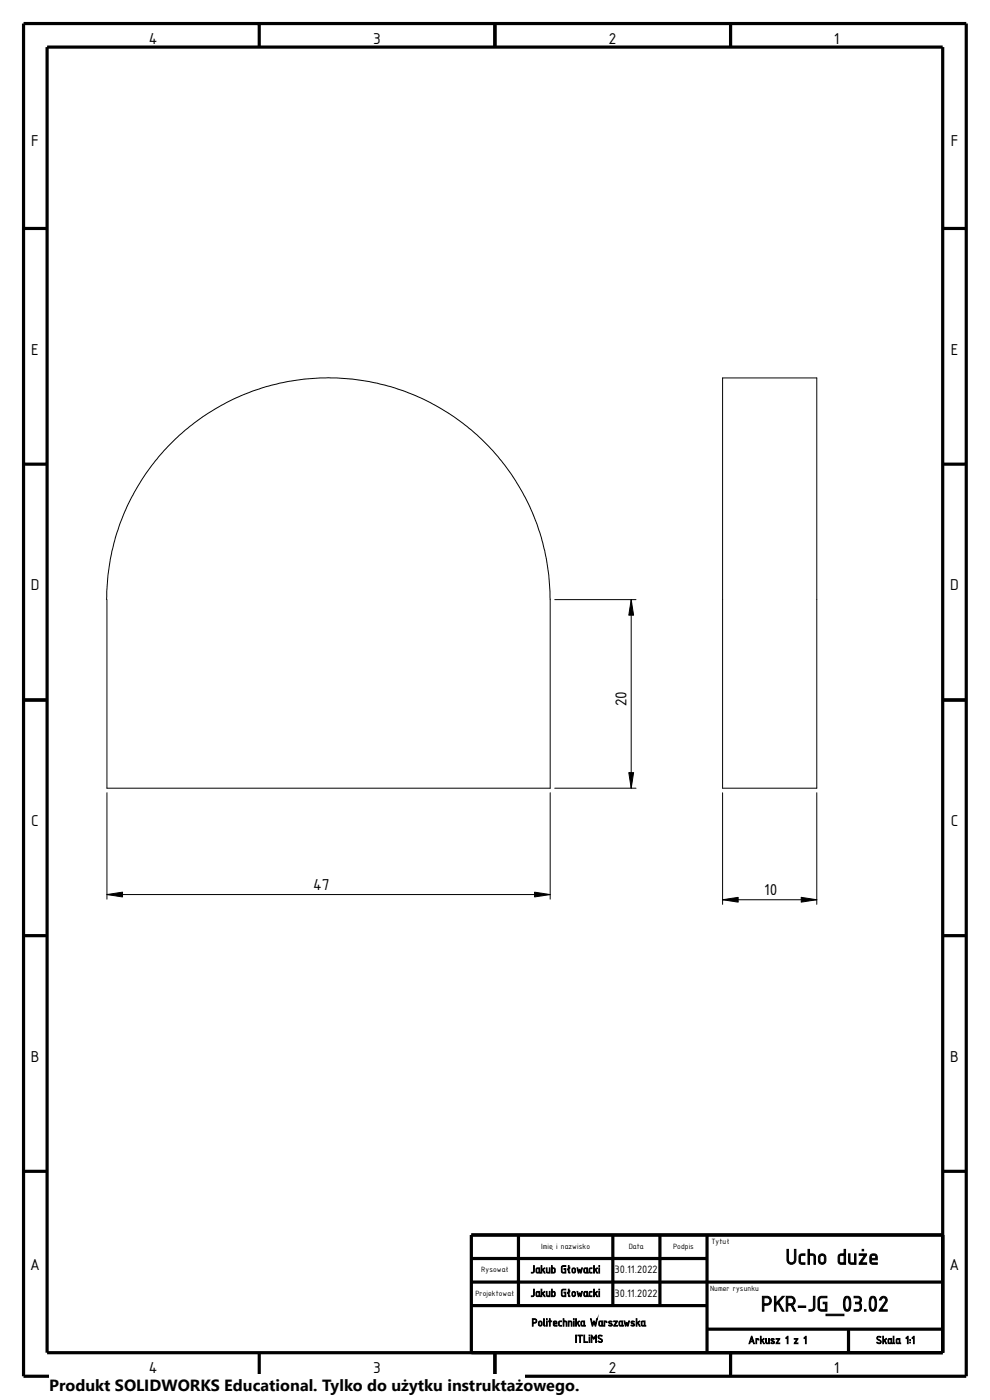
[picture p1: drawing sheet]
<svg xmlns="http://www.w3.org/2000/svg" width="210mm" height="297mm" viewBox="0 0 210 297" stroke-linecap="round" stroke-linejoin="round" font-family="sans-serif">
<g fill="none" stroke="#000" stroke-width=".68" stroke-linecap="butt">
<path d="M5 5h200v287h-200zM10 10h190v277h-190zM55 5v5M105 5v5M155 5v5M5 48.5h5M200 48.5h5M5 98.5h5M200 98.5h5M5 148.5h5M200 148.5h5M5 198.5h5"/>
<path d="M200 198.5h5M5 248.5h5M200 248.5h5M100 267h50M100 272h100M100 277h50M110 262v15M130 262v15M140 262v15M150 262v25M200 262h-100v25M55 287v5"/>
<path d="M105 287v10M150 282h50M155 287v5M180 282v5"/>
</g>
<path d="M153.3 80.2h20v87h-20zM22.6 127.2a47.1 47.1 0 0 1 47.1-47.1 47.1 47.1 0 0 1 47 47.1v40h-94v-40M117.7 127.2h17.2M133.9 127.2v40M22.7 168.2v22.6M116.7 168.2v22.6M117.7 167.2h17.2M153.3 168.2v23.7M173.3 168.2v23.7M22.7 189.8h94M153.3 190.9h20" fill="none" stroke="#000" stroke-width=".21"/>
<path d="M133.9 127.2l.5 3.3h-1zM133.4 163.9h1l-.5 3.3zM22.7 189.8l3.3-.5v1zM113.4 189.3l3.3 .5-3.3 .5zM153.3 190.9l3.3-.5v1zM170 190.4l3.3 .5-3.3 .5z" fill="#000" stroke="#000" stroke-width=".21"/>
<path d="M10.4 291.5h100.9v5.5h-100.9z" fill="#fff"/>
<g font-size="4.9">
<text x="166.6" y="268.2">Ucho duże</text>
<text x="161.4" y="278.2">PKR-JG_03.02</text>
</g>
<g font-size="3.6">
<text x="31.5" y="9.2">4</text>
<text x="79.2" y="9.2">3</text>
<text x="129.2" y="9.2">2</text>
<text x="176.9" y="9.2">1</text>
<text x="6.6" y="30.9">F</text>
<text x="201.7" y="30.9">F</text>
<text x="6.6" y="75.2">E</text>
<text x="201.7" y="75.2">E</text>
<text x="6.6" y="125.2">D</text>
<text x="201.6" y="125.2">D</text>
<text x="132.9" y="149.9" transform="rotate(-90 132.9 149.9)">20</text>
<text x="6.6" y="175.2">C</text>
<text x="201.7" y="175.2">C</text>
<text x="66.4" y="188.8">47</text>
<text x="162.1" y="189.9">10</text>
<text x="6.6" y="225.2">B</text>
<text x="201.6" y="225.2">B</text>
<text x="6.4" y="269.5">A</text>
<text x="201.4" y="269.5">A</text>
<text x="31.5" y="291.2">4</text>
<text x="79.2" y="291.2">3</text>
<text x="129.2" y="291.2">2</text>
<text x="176.9" y="291.2">1</text>
</g>
<text font-size="3.4" x="10.4" y="295.2">Produkt SOLIDWORKS Educational. Tylko do użytku instruktażowego.</text>
<g font-size="2.5">
<text x="112.6" y="270.1">Jakub Głowacki</text>
<text x="112.6" y="275.1">Jakub Głowacki</text>
<text x="130.4" y="270.1">30.11.2022</text>
<text x="130.4" y="275.1">30.11.2022</text>
<text x="112.8" y="281.3">Politechnika Warszawska</text>
<text x="122" y="284.8">ITLiMS</text>
<text x="158.7" y="285.1">Arkusz 1 z 1</text>
<text x="185.8" y="285.1">Skala 1:1</text>
</g>
<g font-size="1.7">
<text x="150.9" y="264">Tytuł</text>
<text x="102.1" y="269.9">Rysował</text>
<text x="114.8" y="264.9">Imię i nazwisko</text>
<text x="133.4" y="264.9">Data</text>
<text x="142.8" y="264.9">Podpis</text>
<text x="100.8" y="274.9">Projektował</text>
<text x="150.6" y="273.9">Numer rysunku</text>
</g>
</svg>
